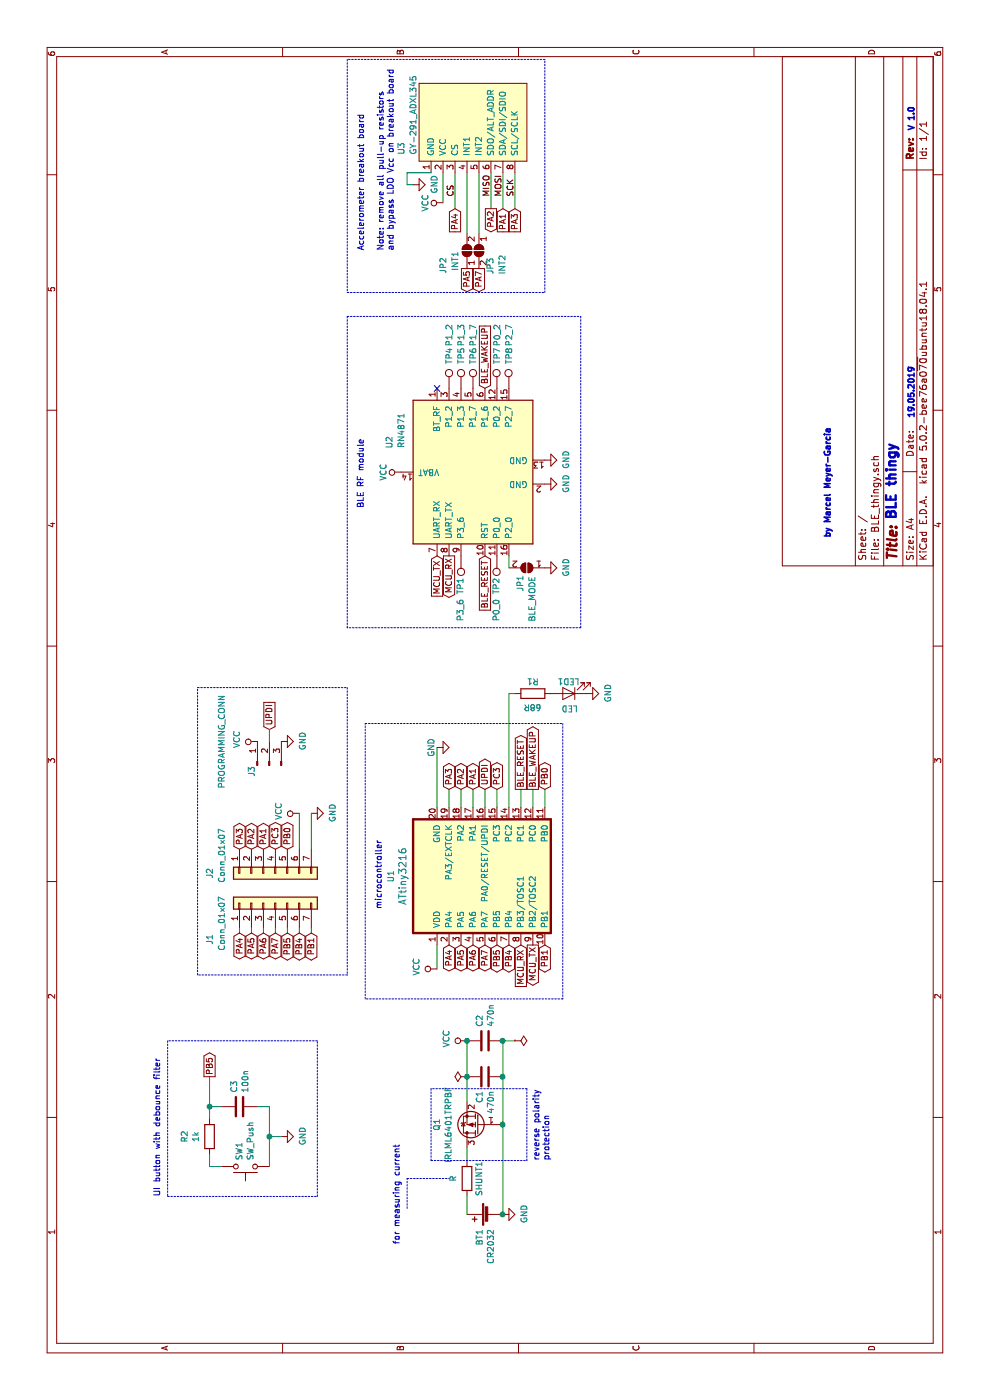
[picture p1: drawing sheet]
EESchema Schematic File Version 4
LIBS:BLE_thingy-cache
EELAYER 26 0
EELAYER END
$Descr A4 11693 8268
encoding utf-8
Sheet 1 1
Title ""
Date ""
Rev ""
Comp ""
Comment1 ""
Comment2 ""
Comment3 ""
Comment4 ""
$EndDescr
$Comp
L ATtiny3216:ATtiny3216 U1
U 1 1
P 2500 4800
F 0 "U1" H 4375 6339 50  0000 C CNN
F 1 "ATtiny3216" H 4375 6239 59  0000 C CNN
F 2 "my_components:SOIC-20_elongated_pads" H 3350 5450 50  0001 C CNN
F 3 "" H 3350 5450 50  0001 C CNN
	1    2500 4800
	1    0    0    -1  
$EndComp
$Comp
L Device:Battery_Cell BT1
U 1 1
P 1550 4100
F 0 "BT1" H 1669 4197 50  0000 L CNN
F 1 "CR2032" H 1669 4104 50  0000 L CNN
F 2 "Battery:BatteryHolder_Keystone_3034_1x20mm" V 1550 4160 50  0001 C CNN
F 3 "" V 1550 4160 50  0001 C CNN
	1    1550 4100
	-1   0    0    -1  
$EndComp
$Comp
L RF_Bluetooth:RN4871 U2
U 1 1
P 7750 3950
F 0 "U2" H 8000 4650 50  0000 C CNN
F 1 "RN4871" H 8100 4550 50  0000 C CNN
F 2 "RF_Module:Microchip_RN4871" H 7750 3250 50  0001 C CNN
F 3 "" H 7250 4500 50  0001 C CNN
	1    7750 3950
	1    0    0    -1  
$EndComp
$Comp
L Device:Q_PMOS_GSD Q1
U 1 1
P 2300 4000
F 0 "Q1" V 2646 4000 50  0000 C CNN
F 1 "IRLML6401TRPBF" V 2550 4000 50  0000 C CNN
F 2 "Package_TO_SOT_SMD:SOT-23" H 2500 4100 50  0001 C CNN
F 3 "" H 2300 4000 50  0001 C CNN
	1    2300 4000
	0    -1   -1   0   
$EndComp
$Comp
L Device:LED LED1
U 1 1
P 5900 4750
F 0 "LED1" H 5900 4650 50  0000 C CNN
F 1 "LED" H 5891 4876 50  0000 C CNN
F 2 "LED_SMD:LED_1206_3216Metric_Pad1.42x1.75mm_HandSolder" H 5900 4750 50  0001 C CNN
F 3 "" H 5900 4750 50  0001 C CNN
	1    5900 4750
	0    -1   -1   0   
$EndComp
$Comp
L Device:R SHUNT1
U 1 1
P 1850 3900
F 0 "SHUNT1" V 1950 3900 50  0000 C CNN
F 1 "R" V 1733 3900 50  0000 C CNN
F 2 "Resistor_SMD:R_0805_2012Metric_Pad1.15x1.40mm_HandSolder" V 1780 3900 50  0001 C CNN
F 3 "" H 1850 3900 50  0001 C CNN
	1    1850 3900
	0    1    1    0   
$EndComp
Wire Wire Line
	1550 3900 1700 3900
Wire Wire Line
	2000 3900 2100 3900
$Comp
L power:GND #PWR01
U 1 1
P 1550 4200
F 0 "#PWR01" H 1550 3950 50  0001 C CNN
F 1 "GND" H 1555 4025 50  0000 C CNN
F 2 "" H 1550 4200 50  0001 C CNN
F 3 "" H 1550 4200 50  0001 C CNN
	1    1550 4200
	1    0    0    -1  
$EndComp
$Comp
L power:VCC #PWR04
U 1 1
P 3000 3900
F 0 "#PWR04" H 3000 3750 50  0001 C CNN
F 1 "VCC" H 3017 4075 50  0000 C CNN
F 2 "" H 3000 3900 50  0001 C CNN
F 3 "" H 3000 3900 50  0001 C CNN
	1    3000 3900
	1    0    0    -1  
$EndComp
Wire Wire Line
	2700 3900 2500 3900
$Comp
L power:VCC #PWR013
U 1 1
P 7750 3350
F 0 "#PWR013" H 7750 3200 50  0001 C CNN
F 1 "VCC" H 7750 3500 50  0000 C CNN
F 2 "" H 7750 3350 50  0001 C CNN
F 3 "" H 7750 3350 50  0001 C CNN
	1    7750 3350
	1    0    0    -1  
$EndComp
$Comp
L power:GND #PWR012
U 1 1
P 7650 4550
F 0 "#PWR012" H 7650 4300 50  0001 C CNN
F 1 "GND" H 7655 4375 50  0000 C CNN
F 2 "" H 7650 4550 50  0001 C CNN
F 3 "" H 7650 4550 50  0001 C CNN
	1    7650 4550
	1    0    0    -1  
$EndComp
$Comp
L power:GND #PWR014
U 1 1
P 7850 4550
F 0 "#PWR014" H 7850 4300 50  0001 C CNN
F 1 "GND" H 7855 4375 50  0000 C CNN
F 2 "" H 7850 4550 50  0001 C CNN
F 3 "" H 7850 4550 50  0001 C CNN
	1    7850 4550
	1    0    0    -1  
$EndComp
$Comp
L Device:C C1
U 1 1
P 2700 4050
F 0 "C1" H 2815 4097 50  0000 L CNN
F 1 "470n" H 2815 4004 50  0000 L CNN
F 2 "Capacitor_SMD:C_0805_2012Metric_Pad1.15x1.40mm_HandSolder" H 2738 3900 50  0001 C CNN
F 3 "" H 2700 4050 50  0001 C CNN
	1    2700 4050
	-1   0    0    -1  
$EndComp
Connection ~ 2700 3900
$Comp
L Device:C C2
U 1 1
P 3000 4050
F 0 "C2" H 3115 4097 50  0000 L CNN
F 1 "470n" H 3115 4004 50  0000 L CNN
F 2 "Capacitor_SMD:C_0805_2012Metric_Pad1.15x1.40mm_HandSolder" H 3038 3900 50  0001 C CNN
F 3 "" H 3000 4050 50  0001 C CNN
	1    3000 4050
	1    0    0    -1  
$EndComp
Wire Wire Line
	3000 3900 2700 3900
Connection ~ 3000 3900
$Comp
L Device:R R1
U 1 1
P 5900 4450
F 0 "R1" V 6000 4450 50  0000 C CNN
F 1 "68R" V 5783 4450 50  0000 C CNN
F 2 "Resistor_SMD:R_0805_2012Metric_Pad1.15x1.40mm_HandSolder" V 5830 4450 50  0001 C CNN
F 3 "" H 5900 4450 50  0001 C CNN
	1    5900 4450
	1    0    0    -1  
$EndComp
Wire Wire Line
	3600 3650 3800 3650
Wire Wire Line
	3900 2000 3950 2000
Wire Wire Line
	3900 2100 3950 2100
Wire Wire Line
	3900 2200 3950 2200
Wire Wire Line
	3900 2300 3950 2300
Wire Wire Line
	3950 2400 3900 2400
Wire Wire Line
	3900 2500 3950 2500
Wire Wire Line
	4950 3750 5100 3750
Wire Wire Line
	4950 3850 5100 3850
Wire Wire Line
	5100 3950 4950 3950
Wire Wire Line
	4950 4050 5100 4050
Wire Wire Line
	5100 4150 4950 4150
Wire Wire Line
	5100 4350 4950 4350
Wire Wire Line
	4950 4450 5100 4450
Wire Wire Line
	5100 4550 4950 4550
$Comp
L Connector:Conn_01x03_Male J3
U 1 1
P 5300 2250
F 0 "J3" H 5250 2400 50  0000 C CNN
F 1 "PROGRAMMING_CONN" H 5500 2650 50  0000 C CNN
F 2 "Connector_PinHeader_2.54mm:PinHeader_1x03_P2.54mm_Vertical" H 5300 2250 50  0001 C CNN
F 3 "" H 5300 2250 50  0001 C CNN
	1    5300 2250
	1    0    0    -1  
$EndComp
$Comp
L power:GND #PWR09
U 1 1
P 5500 2350
F 0 "#PWR09" H 5500 2100 50  0001 C CNN
F 1 "GND" H 5505 2175 50  0000 C CNN
F 2 "" H 5500 2350 50  0001 C CNN
F 3 "" H 5500 2350 50  0001 C CNN
	1    5500 2350
	1    0    0    -1  
$EndComp
$Comp
L power:VCC #PWR08
U 1 1
P 5500 2150
F 0 "#PWR08" H 5500 2000 50  0001 C CNN
F 1 "VCC" H 5517 2325 50  0000 C CNN
F 2 "" H 5500 2150 50  0001 C CNN
F 3 "" H 5500 2150 50  0001 C CNN
	1    5500 2150
	1    0    0    -1  
$EndComp
Text GLabel 5600 2250 2    50   Input ~ 0
UPDI
$Comp
L power:VCC #PWR06
U 1 1
P 3600 3650
F 0 "#PWR06" H 3600 3500 50  0001 C CNN
F 1 "VCC" H 3617 3825 50  0000 C CNN
F 2 "" H 3600 3650 50  0001 C CNN
F 3 "" H 3600 3650 50  0001 C CNN
	1    3600 3650
	1    0    0    -1  
$EndComp
Text GLabel 3900 2000 0    50   BiDi ~ 0
PA4
Text GLabel 3900 2100 0    50   BiDi ~ 0
PA5
Text GLabel 3900 2200 0    50   BiDi ~ 0
PA6
Text GLabel 3900 2300 0    50   BiDi ~ 0
PA7
Text GLabel 3900 2400 0    50   BiDi ~ 0
PB5
Text GLabel 3900 2500 0    50   BiDi ~ 0
PB4
Wire Wire Line
	3900 2600 3950 2600
Text GLabel 3900 2600 0    50   BiDi ~ 0
PB1
Text GLabel 5100 4550 2    50   BiDi ~ 0
PB0
Text GLabel 5100 4150 2    50   BiDi ~ 0
PC3
Text GLabel 5100 4050 2    50   BiDi ~ 0
UPDI
Text GLabel 5100 3950 2    50   BiDi ~ 0
PA1
Text GLabel 5100 3850 2    50   BiDi ~ 0
PA2
Text GLabel 5100 3750 2    50   BiDi ~ 0
PA3
$Comp
L power:GND #PWR07
U 1 1
P 5450 3650
F 0 "#PWR07" H 5450 3400 50  0001 C CNN
F 1 "GND" H 5450 3700 50  0000 C CNN
F 2 "" H 5450 3650 50  0001 C CNN
F 3 "" H 5450 3650 50  0001 C CNN
	1    5450 3650
	1    0    0    -1  
$EndComp
Wire Wire Line
	4950 3650 5450 3650
Wire Wire Line
	5600 2250 5500 2250
Text GLabel 3800 3750 0    50   BiDi ~ 0
PA4
Text GLabel 3800 3850 0    50   BiDi ~ 0
PA5
Text GLabel 3800 3950 0    50   BiDi ~ 0
PA6
Text GLabel 3800 4050 0    50   BiDi ~ 0
PA7
Text GLabel 3800 4150 0    50   BiDi ~ 0
PB5
Text GLabel 3800 4250 0    50   BiDi ~ 0
PB4
Text GLabel 3800 4350 0    50   Input ~ 0
MCU_RX
Text GLabel 3800 4450 0    50   Output ~ 0
MCU_TX
Text GLabel 3800 4550 0    50   BiDi ~ 0
PB1
Wire Wire Line
	5900 4250 5900 4300
$Comp
L power:GND #PWR010
U 1 1
P 5900 4900
F 0 "#PWR010" H 5900 4650 50  0001 C CNN
F 1 "GND" H 5905 4725 50  0000 C CNN
F 2 "" H 5900 4900 50  0001 C CNN
F 3 "" H 5900 4900 50  0001 C CNN
	1    5900 4900
	1    0    0    -1  
$EndComp
$Comp
L Connector_Generic:Conn_01x07 J1
U 1 1
P 4150 2300
F 0 "J1" H 3800 2850 50  0000 L CNN
F 1 "Conn_01x07" H 3750 2750 50  0000 L CNN
F 2 "Connector_PinHeader_2.54mm:PinHeader_1x07_P2.54mm_Vertical" H 4150 2300 50  0001 C CNN
F 3 "" H 4150 2300 50  0001 C CNN
	1    4150 2300
	1    0    0    -1  
$EndComp
$Comp
L Connector_Generic:Conn_01x07 J2
U 1 1
P 4400 2300
F 0 "J2" H 4400 2850 50  0000 C CNN
F 1 "Conn_01x07" H 4250 2750 50  0000 C CNN
F 2 "Connector_PinHeader_2.54mm:PinHeader_1x07_P2.54mm_Vertical" H 4400 2300 50  0001 C CNN
F 3 "" H 4400 2300 50  0001 C CNN
	1    4400 2300
	-1   0    0    -1  
$EndComp
Text GLabel 4600 2400 2    50   BiDi ~ 0
PB0
Text GLabel 4600 2300 2    50   BiDi ~ 0
PC3
Text GLabel 4600 2200 2    50   BiDi ~ 0
PA1
Text GLabel 4600 2100 2    50   BiDi ~ 0
PA2
Text GLabel 4600 2000 2    50   BiDi ~ 0
PA3
Text GLabel 7050 3750 0    50   Output ~ 0
MCU_RX
Text GLabel 7050 3650 0    50   Input ~ 0
MCU_TX
Text GLabel 8450 4050 2    50   Input ~ 0
BLE_WAKEUP
Text GLabel 7050 4050 0    50   Input ~ 0
BLE_RESET
$Comp
L Jumper:SolderJumper_2_Open JP1
U 1 1
P 6950 4400
F 0 "JP1" V 7000 4600 50  0000 R CNN
F 1 "BLE_MODE" V 6900 4850 50  0000 R CNN
F 2 "Jumper:SolderJumper-2_P1.3mm_Open_TrianglePad1.0x1.5mm" H 6950 4400 50  0001 C CNN
F 3 "" H 6950 4400 50  0001 C CNN
	1    6950 4400
	0    -1   -1   0   
$EndComp
Wire Wire Line
	6950 4250 7050 4250
$Comp
L power:GND #PWR011
U 1 1
P 6950 4550
F 0 "#PWR011" H 6950 4300 50  0001 C CNN
F 1 "GND" H 6955 4375 50  0000 C CNN
F 2 "" H 6950 4550 50  0001 C CNN
F 3 "" H 6950 4550 50  0001 C CNN
	1    6950 4550
	1    0    0    -1  
$EndComp
Text GLabel 5100 4350 2    50   Output ~ 0
BLE_RESET
Text GLabel 5100 4450 2    50   Output ~ 0
BLE_WAKEUP
Wire Wire Line
	4950 4250 5900 4250
$Comp
L Connector:TestPoint TP4
U 1 1
P 8450 3750
F 0 "TP4" V 8450 3950 50  0000 L CNN
F 1 "P1_3" V 8550 4100 50  0000 L CNN
F 2 "TestPoint:TestPoint_Pad_D2.0mm" H 8650 3750 50  0001 C CNN
F 3 "" H 8650 3750 50  0001 C CNN
	1    8450 3750
	0    1    1    0   
$EndComp
$Comp
L Connector:TestPoint TP5
U 1 1
P 8450 3850
F 0 "TP5" V 8450 4050 50  0000 L CNN
F 1 "P1_2" V 8350 4200 50  0000 L CNN
F 2 "TestPoint:TestPoint_Pad_D2.0mm" H 8650 3850 50  0001 C CNN
F 3 "" H 8650 3850 50  0001 C CNN
	1    8450 3850
	0    1    1    0   
$EndComp
$Comp
L Connector:TestPoint TP6
U 1 1
P 8450 3950
F 0 "TP6" V 8450 4150 50  0000 L CNN
F 1 "P1_7" V 8450 4300 50  0000 L CNN
F 2 "TestPoint:TestPoint_Pad_D2.0mm" H 8650 3950 50  0001 C CNN
F 3 "" H 8650 3950 50  0001 C CNN
	1    8450 3950
	0    1    1    0   
$EndComp
$Comp
L Connector:TestPoint TP7
U 1 1
P 8450 4150
F 0 "TP7" V 8450 4350 50  0000 L CNN
F 1 "P0_2" V 8450 4500 50  0000 L CNN
F 2 "TestPoint:TestPoint_Pad_D2.0mm" H 8650 4150 50  0001 C CNN
F 3 "" H 8650 4150 50  0001 C CNN
	1    8450 4150
	0    1    1    0   
$EndComp
$Comp
L Connector:TestPoint TP8
U 1 1
P 8450 4250
F 0 "TP8" V 8450 4450 50  0000 L CNN
F 1 "P2_7" V 8450 4600 50  0000 L CNN
F 2 "TestPoint:TestPoint_Pad_D2.0mm" H 8650 4250 50  0001 C CNN
F 3 "" H 8650 4250 50  0001 C CNN
	1    8450 4250
	0    1    1    0   
$EndComp
$Comp
L Connector:TestPoint TP1
U 1 1
P 7050 3850
F 0 "TP1" V 7050 4100 50  0000 C CNN
F 1 "P3_6" V 7050 4300 50  0000 C CNN
F 2 "TestPoint:TestPoint_Pad_D2.0mm" H 7250 3850 50  0001 C CNN
F 3 "" H 7250 3850 50  0001 C CNN
	1    7050 3850
	0    -1   -1   0   
$EndComp
$Comp
L Connector:TestPoint TP2
U 1 1
P 7050 4150
F 0 "TP2" V 7050 4400 50  0000 C CNN
F 1 "P0_0" V 7050 4600 50  0000 C CNN
F 2 "TestPoint:TestPoint_Pad_D2.0mm" H 7250 4150 50  0001 C CNN
F 3 "" H 7250 4150 50  0001 C CNN
	1    7050 4150
	0    -1   -1   0   
$EndComp
$Comp
L gy-291_adxl345:GY-291_ADXL345 U3
U 1 1
P 10850 3900
F 0 "U3" H 10400 4450 50  0000 L CNN
F 1 "GY-291_ADXL345" H 10400 4350 50  0000 L CNN
F 2 "my_components:GY-291_ADXL345_breakout_board" H 10850 3900 50  0001 C CNN
F 3 "" H 10850 3900 50  0001 C CNN
	1    10850 3900
	1    0    0    -1  
$EndComp
$Comp
L power:GND #PWR016
U 1 1
P 10150 3450
F 0 "#PWR016" H 10150 3200 50  0001 C CNN
F 1 "GND" H 10155 3275 50  0000 C CNN
F 2 "" H 10150 3450 50  0001 C CNN
F 3 "" H 10150 3450 50  0001 C CNN
	1    10150 3450
	1    0    0    -1  
$EndComp
Wire Wire Line
	10250 3600 10250 3400
Wire Wire Line
	10250 3400 10150 3400
Wire Wire Line
	10150 3400 10150 3450
$Comp
L power:VCC #PWR015
U 1 1
P 10000 3700
F 0 "#PWR015" H 10000 3550 50  0001 C CNN
F 1 "VCC" H 10000 3850 50  0000 C CNN
F 2 "" H 10000 3700 50  0001 C CNN
F 3 "" H 10000 3700 50  0001 C CNN
	1    10000 3700
	1    0    0    -1  
$EndComp
Wire Wire Line
	10000 3700 10250 3700
Text GLabel 9950 4200 0    50   Input ~ 0
PA1
Text GLabel 9950 4100 0    50   Output ~ 0
PA2
Text GLabel 9950 4300 0    50   Input ~ 0
PA3
Text GLabel 9950 3800 0    50   Input ~ 0
PA4
Wire Wire Line
	10250 4100 9950 4100
Text Label 10050 4100 0    50   ~ 0
MISO
Wire Wire Line
	10250 4200 9950 4200
Text Label 10050 4200 0    50   ~ 0
MOSI
Wire Wire Line
	9950 4300 10250 4300
Text Label 10050 4300 0    50   ~ 0
SCK
Wire Wire Line
	9950 3800 10250 3800
Text Label 10050 3800 0    50   ~ 0
CS
Text GLabel 9450 3900 0    50   Output ~ 0
PA5
Text GLabel 9450 4000 0    50   Output ~ 0
PA7
$Comp
L Jumper:SolderJumper_2_Open JP2
U 1 1
P 9600 3900
F 0 "JP2" H 9550 4100 50  0000 R CNN
F 1 "INT1" H 9600 4000 50  0000 R CNN
F 2 "Jumper:SolderJumper-2_P1.3mm_Open_TrianglePad1.0x1.5mm" H 9600 3900 50  0001 C CNN
F 3 "" H 9600 3900 50  0001 C CNN
	1    9600 3900
	1    0    0    -1  
$EndComp
$Comp
L Jumper:SolderJumper_2_Open JP3
U 1 1
P 9600 4000
F 0 "JP3" H 9800 4100 50  0000 R CNN
F 1 "INT2" H 9800 4200 50  0000 R CNN
F 2 "Jumper:SolderJumper-2_P1.3mm_Open_TrianglePad1.0x1.5mm" H 9600 4000 50  0001 C CNN
F 3 "" H 9600 4000 50  0001 C CNN
	1    9600 4000
	-1   0    0    1   
$EndComp
Wire Wire Line
	9750 3900 10250 3900
Wire Wire Line
	10250 4000 9750 4000
Text Notes 9600 3300 0    50   ~ 0
Accelerometer breakout board\n\nNote: remove all pull-up resistors\nand bypass LDO Vcc on breakout board
$Comp
L Switch:SW_Push SW1
U 1 1
P 1950 2050
F 0 "SW1" V 1997 2001 50  0000 R CNN
F 1 "SW_Push" V 1904 2001 50  0000 R CNN
F 2 "Button_Switch_THT:SW_PUSH_6mm_H4.3mm" H 1950 2250 50  0001 C CNN
F 3 "" H 1950 2250 50  0001 C CNN
	1    1950 2050
	0    -1   -1   0   
$EndComp
$Comp
L Device:R R2
U 1 1
P 2200 1750
F 0 "R2" V 1990 1750 50  0000 C CNN
F 1 "1k" V 2083 1750 50  0000 C CNN
F 2 "Resistor_SMD:R_0805_2012Metric_Pad1.15x1.40mm_HandSolder" V 2130 1750 50  0001 C CNN
F 3 "" H 2200 1750 50  0001 C CNN
	1    2200 1750
	0    1    1    0   
$EndComp
$Comp
L Device:C C3
U 1 1
P 2450 2000
F 0 "C3" H 2565 2047 50  0000 L CNN
F 1 "100n" H 2565 1954 50  0000 L CNN
F 2 "Capacitor_SMD:C_0805_2012Metric_Pad1.15x1.40mm_HandSolder" H 2488 1850 50  0001 C CNN
F 3 "" H 2450 2000 50  0001 C CNN
	1    2450 2000
	1    0    0    -1  
$EndComp
$Comp
L power:GND #PWR0101
U 1 1
P 2200 2350
F 0 "#PWR0101" H 2200 2100 50  0001 C CNN
F 1 "GND" H 2205 2175 50  0000 C CNN
F 2 "" H 2200 2350 50  0001 C CNN
F 3 "" H 2200 2350 50  0001 C CNN
	1    2200 2350
	1    0    0    -1  
$EndComp
Wire Wire Line
	1950 2250 2200 2250
Wire Wire Line
	2200 2250 2200 2350
Wire Wire Line
	2200 2250 2450 2250
Wire Wire Line
	2450 2250 2450 2150
Connection ~ 2200 2250
Wire Wire Line
	2050 1750 1950 1750
Wire Wire Line
	1950 1750 1950 1850
Wire Wire Line
	2350 1750 2450 1750
Wire Wire Line
	2450 1750 2450 1850
Wire Wire Line
	2450 1750 2700 1750
Connection ~ 2450 1750
Text GLabel 2700 1750 2    50   Output ~ 0
PB5
$Comp
L power:VCC #PWR0102
U 1 1
P 4900 2500
F 0 "#PWR0102" H 4900 2350 50  0001 C CNN
F 1 "VCC" H 4917 2675 50  0000 C CNN
F 2 "" H 4900 2500 50  0001 C CNN
F 3 "" H 4900 2500 50  0001 C CNN
	1    4900 2500
	1    0    0    -1  
$EndComp
$Comp
L power:GND #PWR0103
U 1 1
P 4900 2600
F 0 "#PWR0103" H 4900 2350 50  0001 C CNN
F 1 "GND" H 4905 2425 50  0000 C CNN
F 2 "" H 4900 2600 50  0001 C CNN
F 3 "" H 4900 2600 50  0001 C CNN
	1    4900 2600
	1    0    0    -1  
$EndComp
Wire Wire Line
	4600 2500 4900 2500
Wire Wire Line
	4900 2600 4600 2600
$Comp
L power:PWR_FLAG #FLG0101
U 1 1
P 2700 3900
F 0 "#FLG0101" H 2700 3975 50  0001 C CNN
F 1 "PWR_FLAG" H 2700 4150 50  0001 C CNN
F 2 "" H 2700 3900 50  0001 C CNN
F 3 "" H 2700 3900 50  0001 C CNN
	1    2700 3900
	1    0    0    -1  
$EndComp
Wire Wire Line
	3000 4300 3000 4200
Connection ~ 3000 4200
Wire Wire Line
	3000 4200 2700 4200
Connection ~ 2700 4200
Wire Wire Line
	2700 4200 2300 4200
Connection ~ 2300 4200
Wire Wire Line
	2300 4200 1550 4200
Connection ~ 1550 4200
$Comp
L power:PWR_FLAG #FLG0102
U 1 1
P 3000 4300
F 0 "#FLG0102" H 3000 4375 50  0001 C CNN
F 1 "PWR_FLAG" H 3050 4450 50  0001 C CNN
F 2 "" H 3000 4300 50  0001 C CNN
F 3 "" H 3000 4300 50  0001 C CNN
	1    3000 4300
	-1   0    0    1   
$EndComp
NoConn ~ 8450 3650
Text Notes 1300 3350 0    50   ~ 0
for measuring current
Wire Notes Line
	1600 3400 1850 3400
Wire Notes Line
	1850 3400 1850 3750
Text Notes 7450 3050 0    50   ~ 0
BLE RF module
Text Notes 4100 3200 0    50   ~ 0
microcontroller
Wire Notes Line
	3350 3050 5650 3050
Wire Notes Line
	5650 3050 5650 4700
Wire Notes Line
	5650 4700 3350 4700
Wire Notes Line
	3350 4700 3350 3050
Wire Notes Line
	6450 2900 9050 2900
Wire Notes Line
	9050 2900 9050 4850
Wire Notes Line
	9050 4850 6450 4850
Wire Notes Line
	6450 4850 6450 2900
Wire Notes Line
	9250 2900 9250 4550
Wire Notes Line
	9250 4550 11200 4550
Wire Notes Line
	11200 4550 11200 2900
Wire Notes Line
	11200 2900 9250 2900
Wire Notes Line
	2000 3600 2000 4400
Wire Notes Line
	2000 4400 2600 4400
Wire Notes Line
	2600 4400 2600 3600
Wire Notes Line
	2600 3600 2000 3600
Text Notes 2000 4600 0    50   ~ 0
reverse polarity\nprotection
Wire Notes Line
	1700 1400 1700 2650
Wire Notes Line
	1700 2650 3000 2650
Wire Notes Line
	3000 2650 3000 1400
Wire Notes Line
	3000 1400 1700 1400
Text Notes 1700 1350 0    50   ~ 0
UI button with debounce filter
Wire Notes Line
	3550 1650 5950 1650
Wire Notes Line
	5950 1650 5950 2900
Wire Notes Line
	5950 2900 3550 2900
Wire Notes Line
	3550 2900 3550 1650
Text Notes 7350 7500 0    79   ~ 16
BLE thingy
Text Notes 8200 7650 0    50   ~ 10
19.05.2019
Text Notes 10600 7650 0    50   ~ 10
V 1.0
Text Notes 7200 6950 0    50   ~ 10
by Marcel Meyer-Garcia
$EndSCHEMATC
